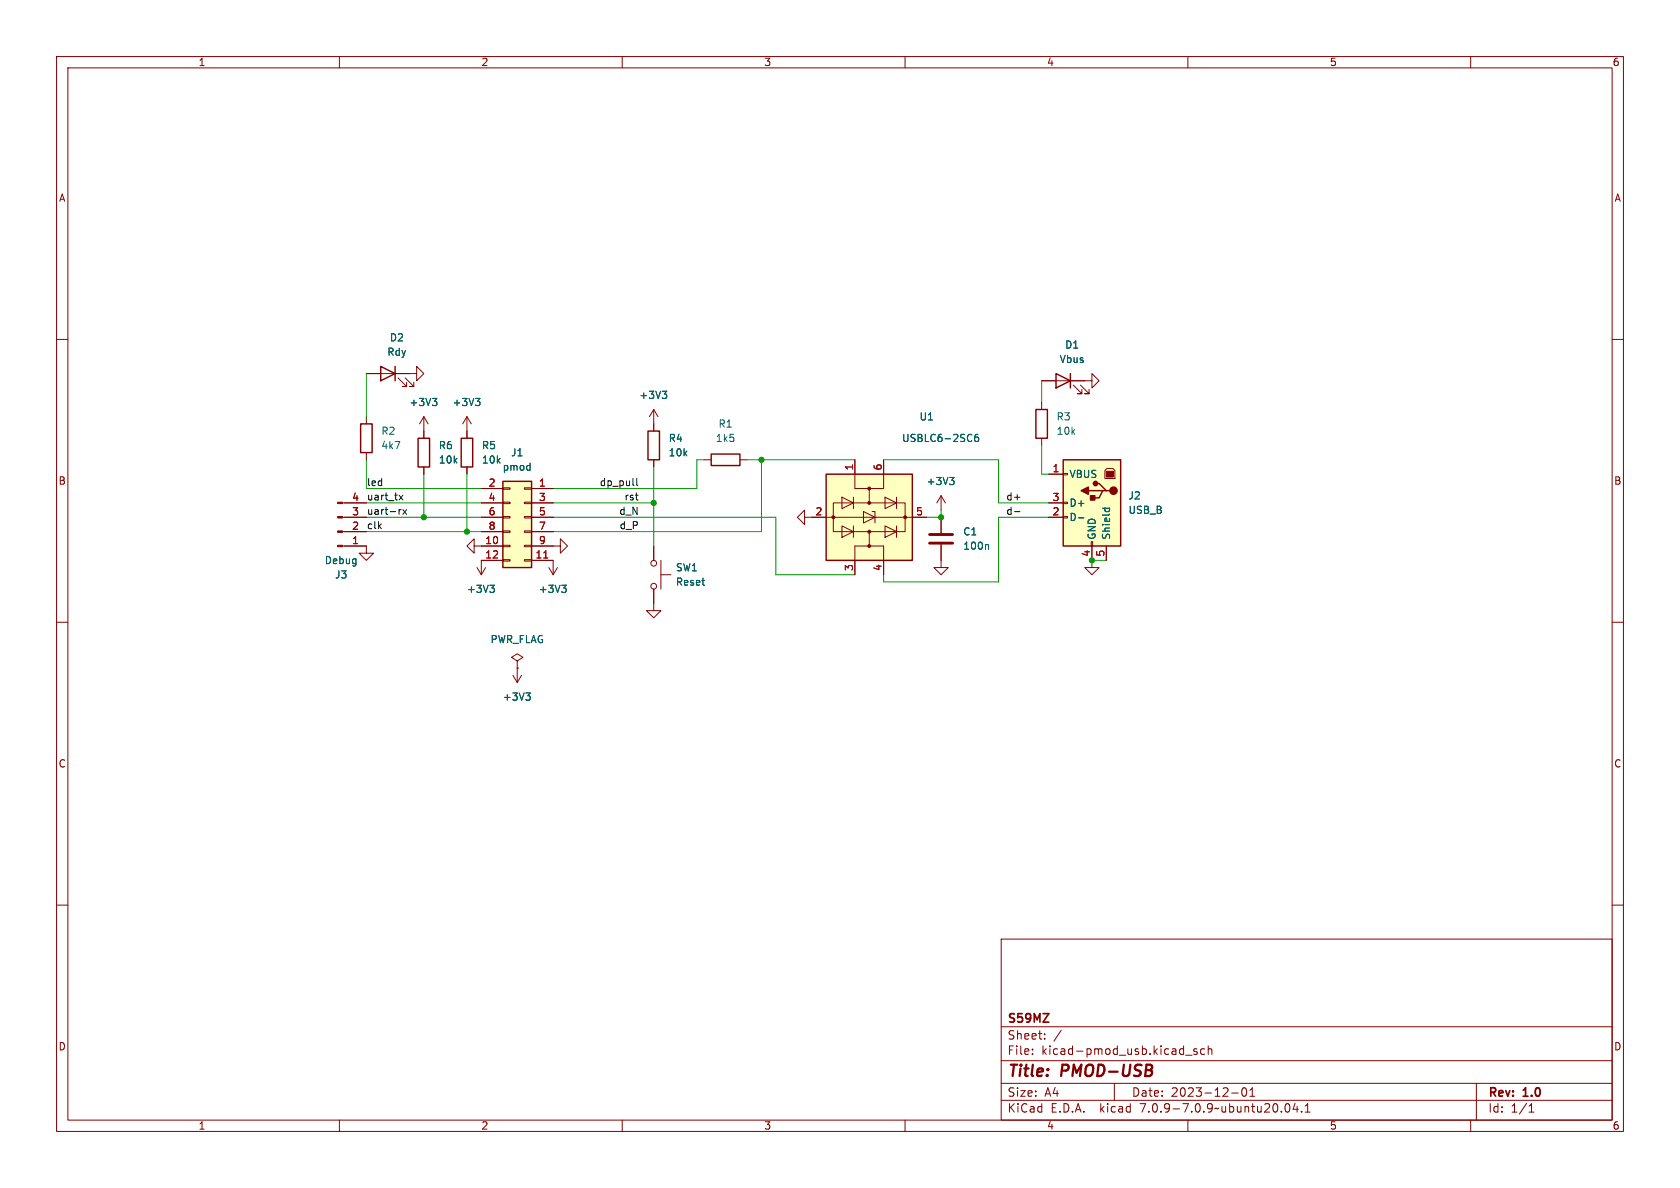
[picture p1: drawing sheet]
<svg xmlns="http://www.w3.org/2000/svg" width="297mm" height="210mm" viewBox="0 0 297 210" stroke-linecap="round" stroke-linejoin="round" font-family="sans-serif">
<g fill="none" stroke="#840000" stroke-width=".18">
<path d="M10 10h277v190h-277zM12 12h273v186h-273zM60 10v2M110 10v2M160 10v2M210 10v2M260 10v2M10 60h2M285 60h2M64.8 66h8.9v-1.2l1.2 1.2-1.2 1.3v-1.3M64.8 73.7v1.2M70.4 66.8l1.5 1.5h-.8h.8v-.7"/>
<path d="M71.6 66.8l1.6 1.5h-.8h.8v-.7M74.9 73.7v3.8M74.9 73.7l-.7 1.2M74.9 73.7l.8 1.2M82.5 73.7l-.7 1.2M82.5 73.7v3.8M82.5 73.7l.8 1.2M115.6 72.4v3.8M115.6 72.4l-.8 1.3M115.6 72.4l.7 1.3M184.1 67.3h8.9v-1.3l1.3 1.3-1.3 1.3v-1.3M184.1 71.1v1.3"/>
<path d="M184.1 77.5v1.2M189.7 68.1l1.6 1.5h-.8h.8v-.8M191 68.1l1.5 1.5h-.7h.7v-.8M60.6 96.5h4.2v1.3h1.2l-1.2 1.3-1.3-1.3h1.3M60.6 91.4h4.2M60.6 88.9h4.2M60.6 94h4.2M64.8 80v1.3M74.9 82.6v1.2M82.5 82.6v1.2M83.8 96.5v1.3l-1.3-1.3 1.3-1.2v1.2h5.1M85.1 91.4h3.8"/>
<path d="M85.1 88.9h3.8M85.1 86.4h3.8M85.1 94h3.8M88.9 98.9h1.3v.3h-1.3zM88.9 96.4h1.3v.2h-1.3zM88.9 93.9h1.3v.2h-1.3zM88.9 91.3h1.3v.3h-1.3zM88.9 88.8h1.3v.2h-1.3zM88.9 86.2h1.3v.3h-1.3zM88.9 99.1h-3.8v2.5M92.7 98.9h1.3v.3h-1.3zM92.7 96.4h1.3v.2h-1.3z"/>
<path d="M92.7 93.9h1.3v.2h-1.3zM92.7 91.3h1.3v.3h-1.3zM92.7 88.8h1.3v.2h-1.3zM92.7 86.2h1.3v.3h-1.3zM94 96.5h5.1v-1.2l1.2 1.2-1.2 1.3v-1.3M94 99.1h3.8v2.5M94 91.4h3.8M94 88.9h3.8M94 86.4h3.8M94 94h3.8M115.6 81.3v1.3M115.6 96.5v2.6"/>
<path d="M116.8 99.1v5M124.5 81.3h1.2M130.8 81.3h1.3M142.2 91.4v1.3l-1.2-1.3 1.2-1.2v1.2h21.6M147.3 88.9h12.7v5.1h-12.7zM148.8 87.9l2.1 1-2.1 1zM148.8 93l2.1 1-2.1 1zM150.9 87.9v2M150.9 93v2M151.1 81.3v5.1h2.6M152.7 90.4l2 1-2 1.1zM153.7 94v2.5h2.5v5.1"/>
<path d="M153.7 96.5h-2.6v5.1M154.2 90.4h.5v2.1M156.2 81.3v5.1h-2.5v2.5M156.5 87.9l2 1-2 1zM156.5 93l2 1-2 1zM158.5 87.9v2M158.5 93v2M166.4 96.3v4h1.2l-1.2 1.3-1.3-1.3h1.3M166.4 87.6v2.6M166.4 91.4v2.8M166.4 87.6l-.8 1.3M166.4 87.6l.7 1.3"/>
<path d="M185.4 83.8h2.6M185.4 91.4h2.6M185.4 88.9h2.6M188 91.3h.7v.3h-.7zM188 88.8h.7v.2h-.7zM188 83.7h.7v.2h-.7zM192.9 95.8h.3v.7h-.3zM193 96.5v3.8h1.3l-1.3 1.3-1.2-1.3h1.2M195.3 83.2l.4-.4h1l.4 .4v1.4h-1.8zM195.6 96.5v2.6M10 110h2M84.3 100.3l.8 1.3"/>
<path d="M85.9 100.3l-.8 1.3M90.7 119.4l.7 1.3M91.4 116.8l1.1-.6-1.1-.6-1 .6 1 .6v1.3M91.4 118.1h.1M91.4 118.1v2.6M92.2 119.4l-.8 1.3M97 100.3l.8 1.3M98.6 100.3l-.8 1.3M115.6 104.1v3.9h1.2l-1.2 1.2-1.3-1.2h1.3M116.8 101.6h1.8M285 110h2M10 160h2"/>
<path d="M285 160h2M177 166h108v32h-108zM60 198v2M110 198v2M160 198v2M177 194.5h108M177 191.5h108M177 187.5h108M177 181.5h108M182.5 186.3v.1M182.5 185.5v.1M184.7 183.6v.1"/>
<path d="M184.7 182.8v.1M187.6 182.1l-1.3 2M197 191.5v3M209.6 186.5h1.1M210 198v2M211.6 185.5l-.4-.1-.2 .2 .1 .2 .5 .2v.3h-.6M213 185.5l-.5-.1-.3 .3v.4l.2 .2h.6M213.6 185.5l.2-.1 .4 .1v.9M213.6 184.9v1.5M217.7 193.2h1.2M219.7 192.4l.2-.1a.81 .81 0 0 1 .6 .6 .81 .81 0 0 1-.3 .8l-.2 .1a.81 .81 0 0 1-.3-1.4zM221 193.8h.8"/>
<path d="M221 192.7l.4-.4v1.5M227.3 195.2l.2-.1a.81 .81 0 0 1 .6 .6 .81 .81 0 0 1-.3 .8l-.1 .1a.81 .81 0 0 1-.4-1.4zM229 195l-.4 1.1h.9M229.3 195.6v1M230.1 196.5v.1M230.7 196.6h.9M230.7 195.5l.5-.4v1.5M260 198v2M261 191.5v6.5M270.3 196.6h.9M270.3 195.5l.4-.4v1.5"/>
<circle cx="115.6" cy="99.6" r=".51"/>
<circle cx="115.6" cy="103.6" r=".51"/>
</g>
<g fill="none" stroke="#840000" stroke-width=".25">
<path d="M63.8 74.9h2v5.1h-2zM67.3 64.8l2.5 1.2-2.5 1.3zM69.8 64.8v2.5M73.9 77.5h2v5.1h-2zM81.5 77.5h2.1v5.1h-2.1zM114.6 76.2h2v5.1h-2zM183.1 72.4h2.1v5.1h-2.1zM186.7 66l2.5 1.3-2.5 1.3zM189.2 66v2.6M88.9 85.1h5.1v15.2h-5.1zM125.7 80.3h5.1v2h-5.1zM146 83.8h15.3v15.3h-15.3z"/>
<path d="M188 81.3h10.1v15.2h-10.1zM192.4 86.7h2.5M193.7 85.5h.6l1.3 1.2h.6M195.6 86.7h-.7l-.6 1.3h-1.3"/>
</g>
<g fill="none" stroke="#006464" stroke-width=".18">
<path d="M76.4 70.4h.8l-.4 .5M77 70.9l.2 .3v.3l-.2 .2M84.1 70.4h.7l-.4 .5M84.6 70.9l.2 .3v.3l-.2 .2M117.1 69.2h.8l-.5 .4M117.6 69.6l.3 .3v.3l-.3 .2M172.9 76.8h-.4a.85 .85 0 0 0 0 1.2l.5-.1v-.4l-.2-.2h-.4l-.1 .2M167.9 84.4h.8l-.5 .5M168.4 84.9l.3 .2v.3l-.3 .3M174.6 96.3l.2 .1v.7M190.6 91.5h1M194.9 89.8h1.3"/>
<path d="M195.4 89.8l-.1 .4M196.1 89.8l.1 .4M86.6 103.4h.8l-.4 .5M87.1 103.9l.3 .3v.3l-.3 .2M99.3 103.4h.8l-.4 .5M99.8 103.9l.3 .3v.3l-.3 .2M93 122.5h.7l-.4 .5M93.5 123l.2 .2v.3l-.2 .3"/>
</g>
<g fill="#ffffc2" stroke="#ffffc2" stroke-width=".18">
<path d="M188 81.3h10.1v15.2h-10.1z"/>
<path d="M88.9 85.1h5.1v15.2h-5.1z"/>
<path d="M146 83.8h15.3v15.3h-15.3z"/>
</g>
<g fill="#840000" stroke="#840000" stroke-width=".25">
<path d="M191.1 86.7l1.3-.6v1.3z"/>
<path d="M192.8 87.6h.7v.8h-.7z"/>
<circle cx="196.8" cy="86.7" r=".63"/>
<circle cx="193.7" cy="85.5" r=".38"/>
</g>
<g fill="#840000" stroke="#840000" stroke-width=".18">
<path d="M195.6 83.3h1.2v1h-1.2z"/>
<path d="M59.7 88.8h.9v.2h-.9z"/>
<path d="M59.7 91.3h.9v.3h-.9z"/>
<path d="M59.7 93.9h.9v.2h-.9z"/>
<path d="M59.7 96.4h.9v.2h-.9z"/>
<circle cx="153.7" cy="86.4" r=".25"/>
<circle cx="153.7" cy="88.9" r=".25"/>
<circle cx="147.3" cy="91.4" r=".25"/>
<circle cx="160" cy="91.4" r=".25"/>
<circle cx="153.7" cy="94" r=".25"/>
<circle cx="153.7" cy="96.5" r=".25"/>
</g>
<path d="M164.3 96h4.1M164.3 94.5h4.1" fill="none" stroke="#840000" stroke-width=".51"/>
<path d="M96.1 98.6h.8" fill="none" stroke="#a90000" stroke-width=".18"/>
<path d="M70.6 90.1v.8M70.6 87.5l.6 .9M70.9 90.1l-.3 .2M71.2 90.1l.7 .8M71.2 87.5l-.6 .9M71.9 90.1l-.7 .8M112.6 84.6v1.1l.1 .1M179.4 90.4h.9" fill="none" stroke="#0f0f0f" stroke-width=".18"/>
<g fill="none" stroke="#009600" stroke-width=".18">
<path d="M64.8 66v7.7M184.1 67.3v3.8M184.1 78.7v5.1h1.3M64.8 91.4h20.3M64.8 88.9h20.3M64.8 94h20.3M64.8 81.3v5.1h20.3M74.9 83.8v7.6M82.5 83.8v10.2M97.8 91.4h39.4v10.2h13.9M97.8 88.9h17.8M115.6 82.6v13.9"/>
<path d="M124.5 81.3h-1.3v5.1h-25.4M132.1 81.3h19M134.6 81.3v12.7h-36.8M156.2 81.3h20.3v7.6h8.9M166.4 90.2v1.2h-2.6M185.4 91.4h-8.9v11.5h-20.3v-1.3M193 99.1h2.6"/>
</g>
<g fill="#009600" stroke="#009600" stroke-width=".18">
<circle cx="82.5" cy="94" r=".46"/>
<circle cx="74.9" cy="91.4" r=".46"/>
<circle cx="115.6" cy="88.9" r=".46"/>
<circle cx="193" cy="99.1" r=".46"/>
<circle cx="166.4" cy="91.4" r=".46"/>
<circle cx="134.6" cy="81.3" r=".46"/>
</g>
<g font-size="2.8" fill="#840000">
<text x="178" y="190.9">Title:</text>
<text x="187.7" y="190.9">PMOD-USB</text>
</g>
<g font-size="2.1" fill="#840000">
<text x="178" y="184">Sheet:</text>
<text x="178" y="181.2">S59MZ</text>
<text x="178" y="186.7">File:</text>
<text x="184.1" y="186.7">kicad-pmod_usb.kicad_sch</text>
<text x="178" y="196.9">KiCad</text>
<text x="178" y="194.1">Size:</text>
<text x="184.7" y="194.1">A4</text>
<text x="185.7" y="196.9">E.D.A.</text>
<text x="194.6" y="196.9">kicad</text>
<text x="200" y="194.1">Date:</text>
<text x="201.8" y="196.9">7.0.9-7.0.9~ubuntu20.04.1</text>
<text x="207" y="194.1">2023-12-01</text>
<text x="263" y="194.3">Rev:</text>
<text x="263" y="196.9">Id:</text>
<text x="267.1" y="196.9">1/1</text>
<text x="269.4" y="194.3">1.0</text>
</g>
<g font-size="1.8" fill="#840000">
<text x="35" y="11.9">1</text>
<text x="85" y="11.9">2</text>
<text x="135" y="11.9">3</text>
<text x="185" y="11.9">4</text>
<text x="235" y="11.9">5</text>
<text x="285" y="11.9">6</text>
<text x="10.3" y="35.9">A</text>
<text x="285.3" y="35.9">A</text>
<text x="10.3" y="85.9">B</text>
<text x="285.3" y="85.9">B</text>
<text x="10.3" y="135.9">C</text>
<text x="285.3" y="135.9">C</text>
<text x="10.3" y="185.9">D</text>
<text x="285.3" y="185.9">D</text>
<text x="35" y="199.9">1</text>
<text x="85" y="199.9">2</text>
<text x="135" y="199.9">3</text>
<text x="185" y="199.9">4</text>
<text x="235" y="199.9">5</text>
<text x="285" y="199.9">6</text>
</g>
<g font-size="1.8" fill="#006464">
<text x="68.4" y="63.1">Rdy</text>
<text x="68.8" y="60.6">D2</text>
<text x="187.2" y="64.4">Vbus</text>
<text x="188.2" y="61.8">D1</text>
<text x="72.3" y="72">+3V3</text>
<text x="79.9" y="72">+3V3</text>
<text x="112.9" y="70.7">+3V3</text>
<text x="67.3" y="77.1">R2</text>
<text x="126.9" y="75.8">R1</text>
<text x="162.5" y="74.5">U1</text>
<text x="186.7" y="74.5">R3</text>
<text x="186.7" y="77.1">10k</text>
<text x="67.3" y="79.6">4k7</text>
<text x="77.5" y="79.6">R6</text>
<text x="77.5" y="82.1">10k</text>
<text x="85.1" y="79.6">R5</text>
<text x="85.1" y="82.1">10k</text>
<text x="88.8" y="83.4">pmod</text>
<text x="90.2" y="80.9">J1</text>
<text x="118.1" y="78.3">R4</text>
<text x="118.1" y="80.9">10k</text>
<text x="126.4" y="78.3">1k5</text>
<text x="159.4" y="78.3">USBLC6-2SC6</text>
<text x="163.7" y="86">+3V3</text>
<text x="189" y="84.7">VBUS</text>
<text x="189" y="89.8">D+</text>
<text x="199.4" y="88.5">J2</text>
<text x="170.2" y="94.8">C1</text>
<text x="189" y="92.3">D-</text>
<text x="193.9" y="95.5" transform="rotate(-90 193.9 95.5)">GND</text>
<text x="196.4" y="95.5" transform="rotate(-90 196.4 95.5)">Shield</text>
<text x="199.4" y="91">USB_B</text>
<text x="57.3" y="99.9">Debug</text>
<text x="119.4" y="101.2">SW1</text>
<text x="170.2" y="97.4">100n</text>
<text x="59.1" y="102.5">J3</text>
<text x="82.4" y="105">+3V3</text>
<text x="95.1" y="105">+3V3</text>
<text x="119.4" y="103.7">Reset</text>
<text x="86.6" y="113.9">PWR_FLAG</text>
<text x="88.8" y="124.1">+3V3</text>
</g>
<g font-size="1.8" fill="#a90000">
<text x="150.9" y="83.3" transform="rotate(-90 150.9 83.3)">1</text>
<text x="156" y="83.3" transform="rotate(-90 156 83.3)">6</text>
<text x="186" y="83.6">1</text>
<text x="62.2" y="88.6">4</text>
<text x="86.3" y="86.1">2</text>
<text x="86.3" y="88.6">4</text>
<text x="95.2" y="86.1">1</text>
<text x="95.2" y="88.6">3</text>
<text x="186" y="88.6">3</text>
<text x="62.2" y="93.7">2</text>
<text x="62.2" y="91.2">3</text>
<text x="86.3" y="91.2">6</text>
<text x="86.3" y="93.7">8</text>
<text x="95.2" y="91.2">5</text>
<text x="95.2" y="93.7">7</text>
<text x="144.1" y="91.2">2</text>
<text x="161.9" y="91.2">5</text>
<text x="186" y="91.2">2</text>
<text x="62.2" y="96.3">1</text>
<text x="85.7" y="96.3">10</text>
<text x="85.7" y="98.8">12</text>
<text x="94.6" y="98.8">11</text>
<text x="95.2" y="96.3">9</text>
<text x="150.9" y="101" transform="rotate(-90 150.9 101)">3</text>
<text x="156" y="101" transform="rotate(-90 156 101)">4</text>
<text x="192.8" y="98.5" transform="rotate(-90 192.8 98.5)">4</text>
<text x="195.3" y="98.5" transform="rotate(-90 195.3 98.5)">5</text>
</g>
<g font-size="1.8" fill="#0f0f0f">
<text x="64.8" y="86">led</text>
<text x="64.8" y="88.6">uart_tx</text>
<text x="105.9" y="86">dp_pull</text>
<text x="110.3" y="88.6">rst</text>
<text x="177.8" y="88.6">d+</text>
<text x="64.8" y="93.6">clk</text>
<text x="64.8" y="91.1">uart-rx</text>
<text x="109.4" y="91.1">d_N</text>
<text x="109.4" y="93.6">d_P</text>
<text x="177.8" y="91.1">d-</text>
</g>
</svg>
